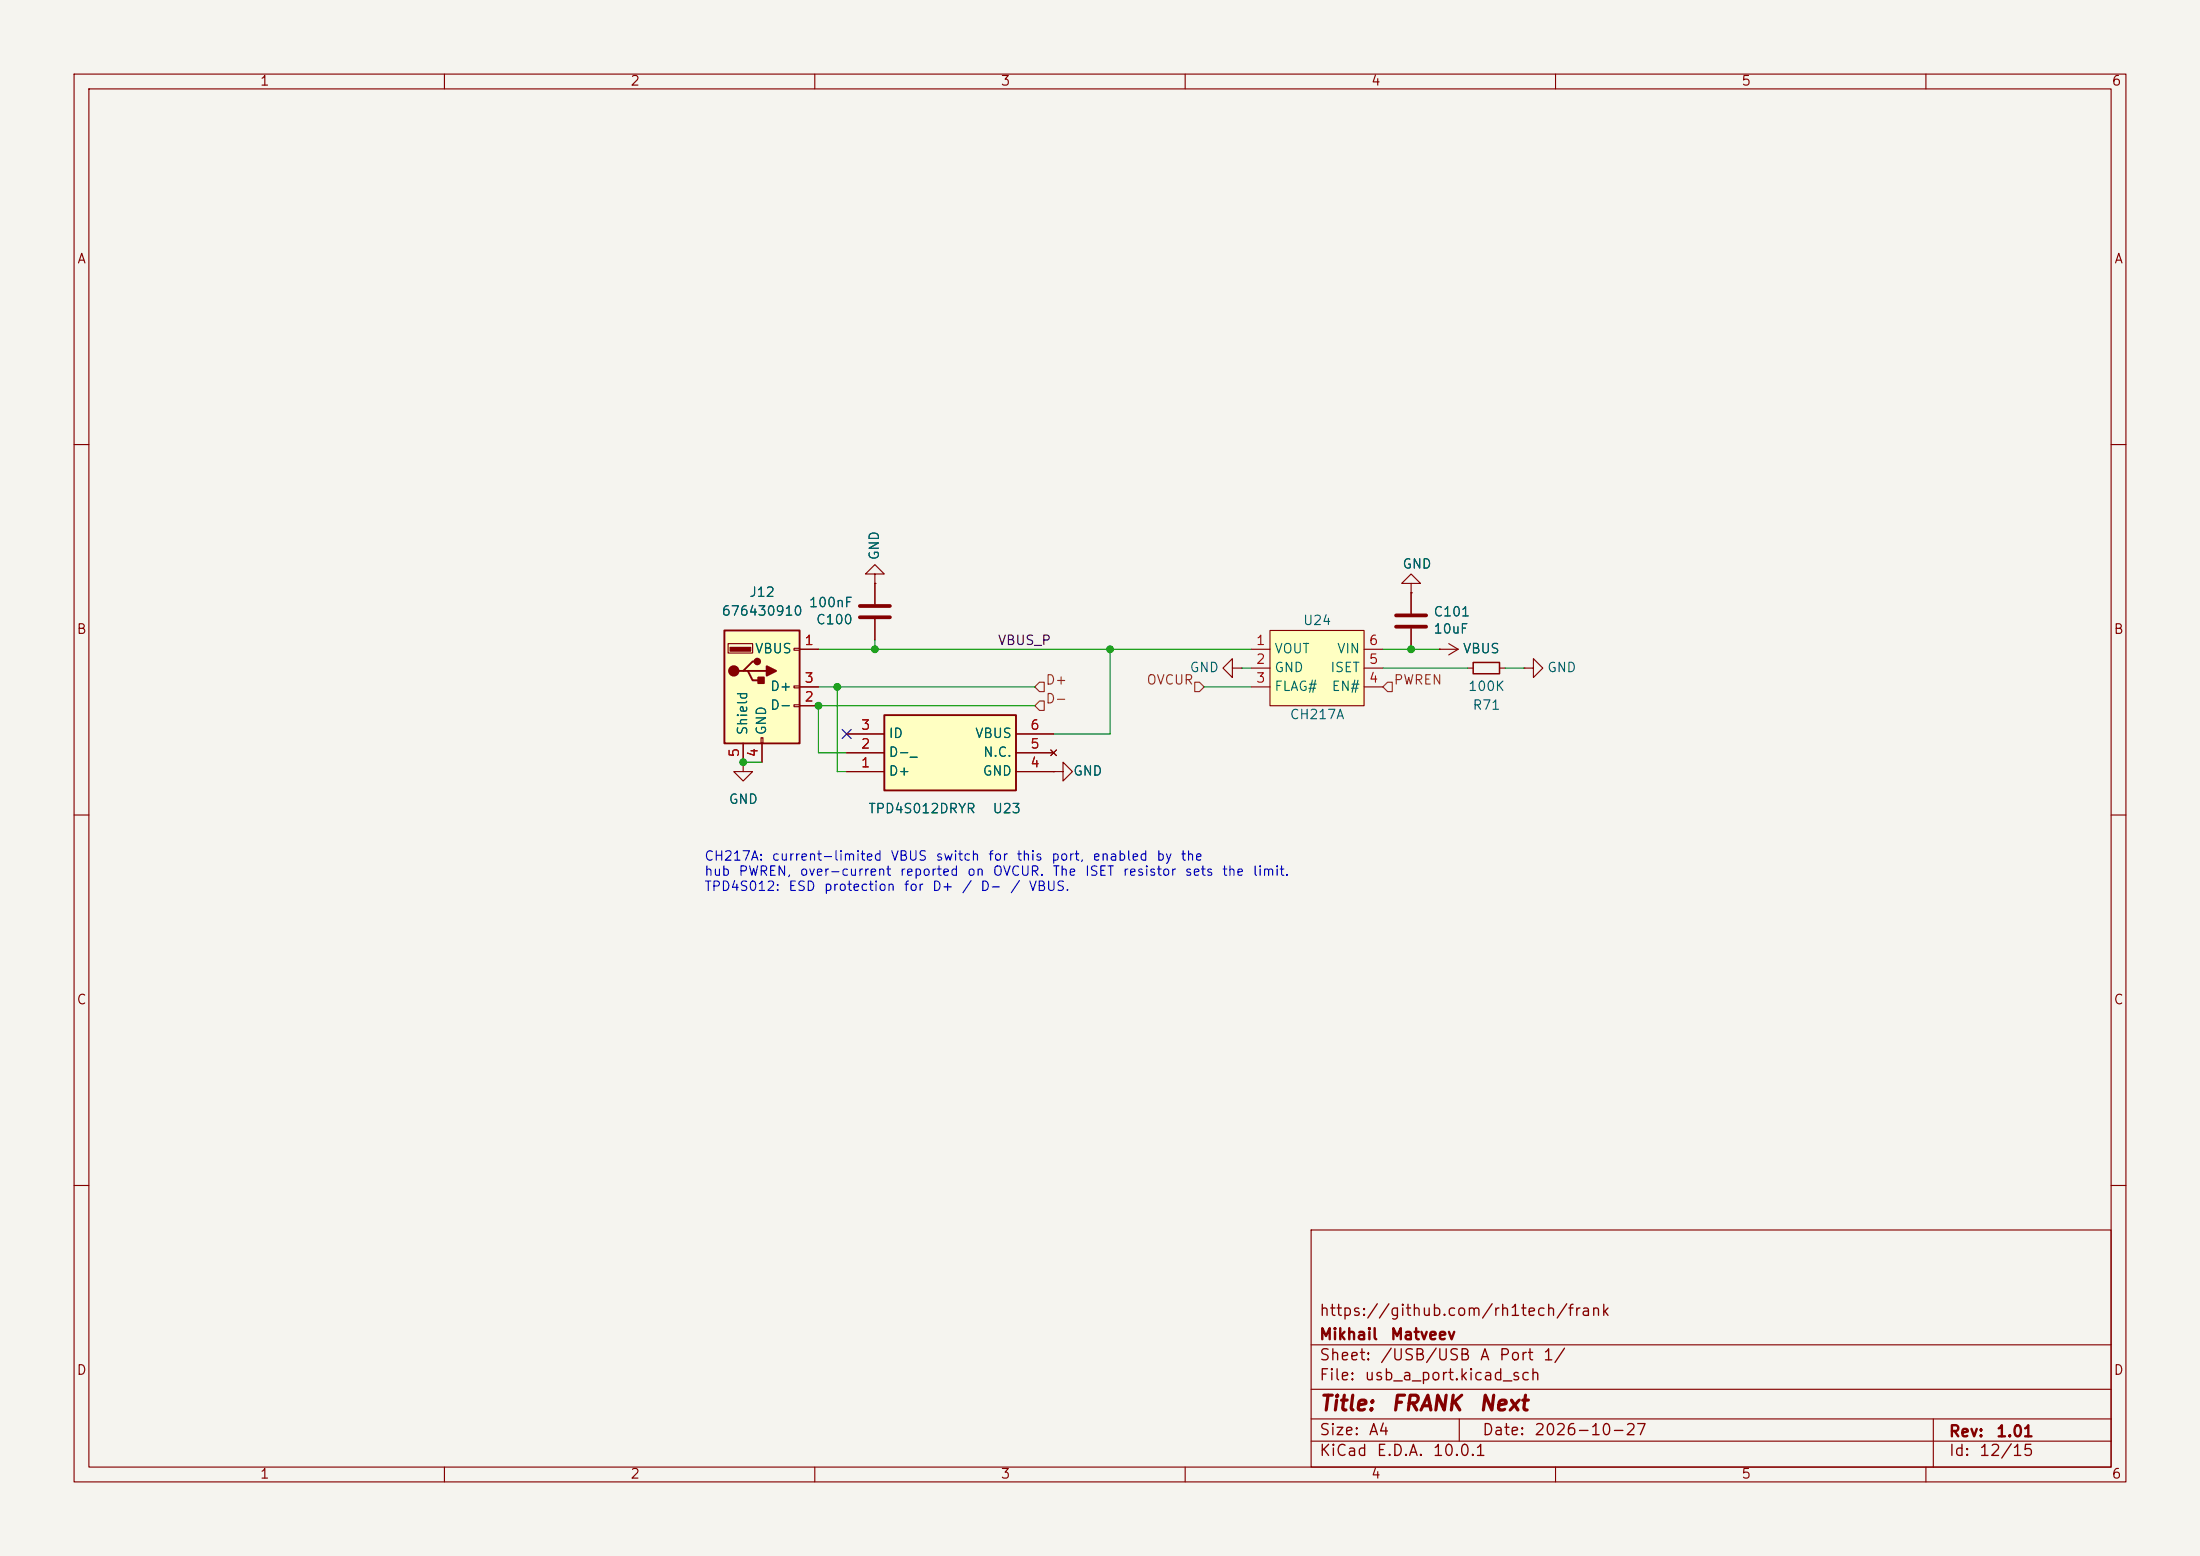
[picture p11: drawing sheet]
<svg xmlns="http://www.w3.org/2000/svg" width="297mm" height="210mm" viewBox="0 0 297 210" stroke-linecap="round" stroke-linejoin="round" font-family="sans-serif">
<path d="M0 0h297v210h-297z" fill="#f5f4ef" stroke="#f5f4ef" stroke-width=".14"/>
<g fill="none" stroke="#840000" stroke-width=".15">
<path d="M10 10h277v190h-277zM12 12h273v186h-273zM60 10v2M110 10v2M160 10v2M210 10v2M260 10v2M10 60h2M118.1 77.5h1.3l-1.3-1.3-1.3 1.3h1.3v1.2M118.1 78.7h.1M118.1 78.7v2.8M190.5 78.7h1.3l-1.3-1.2-1.3 1.2h1.3v1.3"/>
<path d="M285 60h2M118.1 83.6v2.8M190.5 80h.1M190.5 80v2.8M190.5 84.8v2.8M194.3 87.6h.1M194.3 87.6h2.5M195.6 86.9l1.2 .7M196.8 87.6l-1.2 .8M198.1 90.2h.8M202.4 90.2h.8M205.7 90.2h1.3v1.2l1.3-1.2-1.3-1.3v1.3"/>
<path d="M205.7 90.2h.1M10 110h2M285 110h2M10 160h2M177 166h108v32h-108zM285 160h2M60 198v2M110 198v2M160 198v2M177 194.5h108M177 191.5h108M177 187.5h108"/>
<path d="M177 181.5h108M197 191.5v3M210 198v2M260 198v2M261 191.5v6.5"/>
</g>
<path d="M116.1 83.3h4M116.1 81.8h4M188.5 83.1h4M188.5 84.6h4" fill="none" stroke="#840000" stroke-width=".51"/>
<path d="M198.9 89.4h3.5v1.5h-3.5z" fill="none" stroke="#840000" stroke-width=".2"/>
<path d="M171.4 85.1h12.7v10.2h-12.7z" fill="#ffffc2"/>
<g fill="none" stroke="#840000" stroke-width=".15">
<path d="M166.4 90.2v1.2l-1.3-1.2 1.3-1.3v1.3h1.2M167.6 90.2h.1M168.9 87.6h2.5M168.9 90.2h2.5M168.9 92.7h2.5M171.4 85.1h12.7v10.2h-12.7zM184.1 87.6h2.6M184.1 90.2h2.6M184.1 92.7h2.6M100.3 102.9v1.2h1.3l-1.3 1.3-1.2-1.3h1.2M100.3 102.9h.1M142.2 104.1h1.3v-1.2l1.3 1.2-1.3 1.3v-1.3"/>
<path d="M142.2 104.1h.1"/>
</g>
<path d="M97.8 85.1h10.1v15.2h-10.1z" fill="#ffffc2"/>
<path d="M97.8 85.1h10.1v15.2h-10.1zM100.3 90.6h.7l.6 1.2h1.3M101 90.6h2.5M102.2 89.3h-.6l-1.3 1.3h-.6" fill="none" stroke="#840000" stroke-width=".25"/>
<g fill="#840000" stroke="#840000" stroke-width=".25">
<path d="M102.4 91.4h.7v.8h-.7z"/>
<path d="M103.5 89.9l1.3 .7-1.3 .6z"/>
<circle cx="99.1" cy="90.6" r=".63"/>
<circle cx="102.2" cy="89.3" r=".38"/>
</g>
<path d="M98.6 87.4h2.7v.5h-2.7z" fill="#840000" stroke="#840000" stroke-width=".15"/>
<path d="M98.3 86.9h3.3v1.2h-3.3zM102.7 99.6h.3v.7h-.3zM107.2 87.5h.7v.3h-.7zM107.2 92.6h.7v.2h-.7zM107.2 95.1h.7v.3h-.7zM107.9 87.6h2.6M107.9 95.3h2.6M107.9 92.7h2.6M100.3 100.3v2.6M102.9 100.3v2.6" fill="none" stroke="#840000" stroke-width=".15"/>
<path d="M119.4 96.5h17.8v10.2h-17.8z" fill="#ffffc2"/>
<path d="M119.4 96.5h17.8v10.2h-17.8z" fill="none" stroke="#840000" stroke-width=".25"/>
<g fill="none" stroke="#840000" stroke-width=".15">
<path d="M118.1 78.7h.1M118.1 78.7v2.8M107.9 87.6h2.6M107.9 95.3h2.6M107.9 92.7h2.6M114.3 99.1h5.1M118.1 83.6v2.8M137.2 99.1h5M190.5 80h.1M190.5 80v2.8M190.5 84.8v2.8M194.3 87.6h.1"/>
<path d="M100.3 102.9h.1M100.3 100.3v2.6M102.9 100.3v2.6M114.3 104.1h5.1M114.3 101.6h5.1M137.2 104.1h5M137.2 101.6h5M141.9 101.2l.7 .8M142.2 104.1h.1M142.6 101.2l-.7 .8"/>
</g>
<path d="M140.3 94.6h.7v1.3h-.7l-.6-.6zM140.3 92.1h.7v1.2h-.7l-.6-.6zM161.3 92.1h.6l.7 .6-.7 .6h-.6zM187.3 92.1h.7v1.2h-.7l-.6-.6z" fill="none" stroke="#725600" stroke-width=".15"/>
<path d="M110.5 87.6h58.4M110.5 92.7h29.2M113 92.7v11.4h1.3M118.1 86.4v1.2M139.7 95.3h-29.2v6.3h3.8M149.9 87.6v11.5h-7.7M162.6 92.7h6.3M167.6 90.2h1.3M186.7 90.2h11.4M186.7 87.6h7.6M203.2 90.2h2.5M100.3 102.9h2.6" fill="none" stroke="#009600" stroke-width=".15"/>
<path d="M113.7 98.5l1.2 1.2M114.9 98.5l-1.2 1.2" fill="none" stroke="#000084" stroke-width=".15"/>
<g fill="#009600" stroke="#009600" stroke-width=".14">
<circle cx="118.1" cy="87.6" r=".46"/>
<circle cx="149.9" cy="87.6" r=".46"/>
<circle cx="190.5" cy="87.6" r=".46"/>
<circle cx="100.3" cy="102.9" r=".46"/>
<circle cx="113" cy="92.7" r=".46"/>
<circle cx="110.5" cy="95.3" r=".46"/>
</g>
<g font-size="2" fill="#840000">
<text x="178" y="190.9">Title:</text>
<text x="187.7" y="190.9">FRANK</text>
<text x="199.5" y="190.9">Next</text>
</g>
<g font-size="1.5" fill="#840000">
<text x="178" y="178">https://github.com/rh1tech/frank</text>
<text x="178" y="184">Sheet:</text>
<text x="178" y="181.2">Mikhail</text>
<text x="186.2" y="184">/USB/USB</text>
<text x="187.6" y="181.2">Matveev</text>
<text x="199.7" y="184">A</text>
<text x="202.3" y="184">Port</text>
<text x="208.2" y="184">1/</text>
<text x="178" y="186.7">File:</text>
<text x="184.1" y="186.7">usb_a_port.kicad_sch</text>
<text x="178" y="196.9">KiCad</text>
<text x="178" y="194.1">Size:</text>
<text x="184.7" y="194.1">A4</text>
<text x="185.7" y="196.9">E.D.A.</text>
<text x="193.3" y="196.9">10.0.1</text>
<text x="200" y="194.1">Date:</text>
<text x="207" y="194.1">2026-10-27</text>
<text x="263" y="194.3">Rev:</text>
<text x="263" y="196.9">Id:</text>
<text x="267.1" y="196.9">12/15</text>
<text x="269.4" y="194.3">1.01</text>
</g>
<g font-size="1.3" fill="#840000">
<text x="35" y="11.9">1</text>
<text x="85" y="11.9">2</text>
<text x="135" y="11.9">3</text>
<text x="185" y="11.9">4</text>
<text x="235" y="11.9">5</text>
<text x="285" y="11.9">6</text>
<text x="10.3" y="35.9">A</text>
<text x="285.3" y="35.9">A</text>
<text x="10.3" y="85.9">B</text>
<text x="285.3" y="85.9">B</text>
<text x="10.3" y="135.9">C</text>
<text x="285.3" y="135.9">C</text>
<text x="10.3" y="185.9">D</text>
<text x="285.3" y="185.9">D</text>
<text x="35" y="199.9">1</text>
<text x="85" y="199.9">2</text>
<text x="135" y="199.9">3</text>
<text x="185" y="199.9">4</text>
<text x="235" y="199.9">5</text>
<text x="285" y="199.9">6</text>
</g>
<g font-size="1.3" fill="#006464">
<text x="119" y="75.7" transform="rotate(-90 119 75.7)">GND</text>
<text x="189.2" y="77.1">GND</text>
<text x="97.3" y="83.4">676430910</text>
<text x="101.1" y="80.9">J12</text>
<text x="109.1" y="82.3">100nF</text>
<text x="193.4" y="83.5">C101</text>
<text x="101.8" y="88.5">VBUS</text>
<text x="110.1" y="84.6">C100</text>
<text x="172" y="88.5">VOUT</text>
<text x="175.8" y="84.7">U24</text>
<text x="180.4" y="88.5">VIN</text>
<text x="193.4" y="85.8">10uF</text>
<text x="197.4" y="88.5">VBUS</text>
<text x="103.9" y="93.6">D+</text>
<text x="160.5" y="91">GND</text>
<text x="172" y="91">GND</text>
<text x="172" y="93.6">FLAG#</text>
<text x="179.5" y="91">ISET</text>
<text x="179.7" y="93.6">EN#</text>
<text x="198.1" y="93.6">100K</text>
<text x="208.8" y="91">GND</text>
<text x="101.2" y="99.3" transform="rotate(-90 101.2 99.3)">Shield</text>
<text x="103.7" y="99.3" transform="rotate(-90 103.7 99.3)">GND</text>
<text x="103.9" y="96.1">D-</text>
<text x="119.9" y="99.9">ID</text>
<text x="131.6" y="99.9">VBUS</text>
<text x="174" y="97.4">CH217A</text>
<text x="198.7" y="96.1">R71</text>
<text x="119.9" y="105">D+</text>
<text x="119.9" y="102.5">D-_</text>
<text x="132.6" y="105">GND</text>
<text x="132.6" y="102.5">N.C.</text>
<text x="144.8" y="105">GND</text>
<text x="98.3" y="108.8">GND</text>
<text x="117.1" y="110.1">TPD4S012DRYR</text>
<text x="133.9" y="110.1">U23</text>
</g>
<g font-size="1.3" fill="#a90000">
<text x="108.5" y="87.4">1</text>
<text x="169.5" y="87.4">1</text>
<text x="169.5" y="89.9">2</text>
<text x="184.7" y="89.9">5</text>
<text x="184.7" y="87.4">6</text>
<text x="108.5" y="95">2</text>
<text x="108.5" y="92.5">3</text>
<text x="169.5" y="92.5">3</text>
<text x="184.7" y="92.5">4</text>
<text x="116.1" y="101.3">2</text>
<text x="116.1" y="98.8">3</text>
<text x="139" y="101.3">5</text>
<text x="139" y="98.8">6</text>
<text x="100.1" y="102.3" transform="rotate(-90 100.1 102.3)">5</text>
<text x="102.6" y="102.3" transform="rotate(-90 102.6 102.3)">4</text>
<text x="116.1" y="103.9">1</text>
<text x="139" y="103.9">4</text>
</g>
<text font-size="1.3" fill="#0f0f0f" x="134.6" y="87.4">VBUS_P</text>
<g font-size="1.3" fill="#725600">
<text x="141.1" y="95.3">D-</text>
<text x="141.1" y="92.7">D+</text>
<text x="154.7" y="92.7">OVCUR</text>
<text x="188.1" y="92.7">PWREN</text>
</g>
<g font-size="1.3" fill="#0000c2">
<text x="95" y="116.5">CH217A:</text>
<text x="95" y="118.5">hub</text>
<text x="99.6" y="118.5">PWREN,</text>
<text x="104.1" y="116.5">current-limited</text>
<text x="107.9" y="118.5">over-current</text>
<text x="120.1" y="116.5">VBUS</text>
<text x="121.4" y="118.5">reported</text>
<text x="126.2" y="116.5">switch</text>
<text x="130.5" y="118.5">on</text>
<text x="133.3" y="116.5">for</text>
<text x="133.9" y="118.5">OVCUR.</text>
<text x="137.1" y="116.5">this</text>
<text x="141.8" y="116.5">port,</text>
<text x="142" y="118.5">The</text>
<text x="146.4" y="118.5">ISET</text>
<text x="147.4" y="116.5">enabled</text>
<text x="151.5" y="118.5">resistor</text>
<text x="156" y="116.5">by</text>
<text x="159.3" y="116.5">the</text>
<text x="159.8" y="118.5">sets</text>
<text x="164.9" y="118.5">the</text>
<text x="169" y="118.5">limit.</text>
<text x="95" y="120.6">TPD4S012:</text>
<text x="106.3" y="120.6">ESD</text>
<text x="111.1" y="120.6">protection</text>
<text x="121.9" y="120.6">for</text>
<text x="125.7" y="120.6">D+</text>
<text x="129.8" y="120.6">/</text>
<text x="132.3" y="120.6">D-</text>
<text x="136.3" y="120.6">/</text>
<text x="138.8" y="120.6">VBUS.</text>
</g>
</svg>
